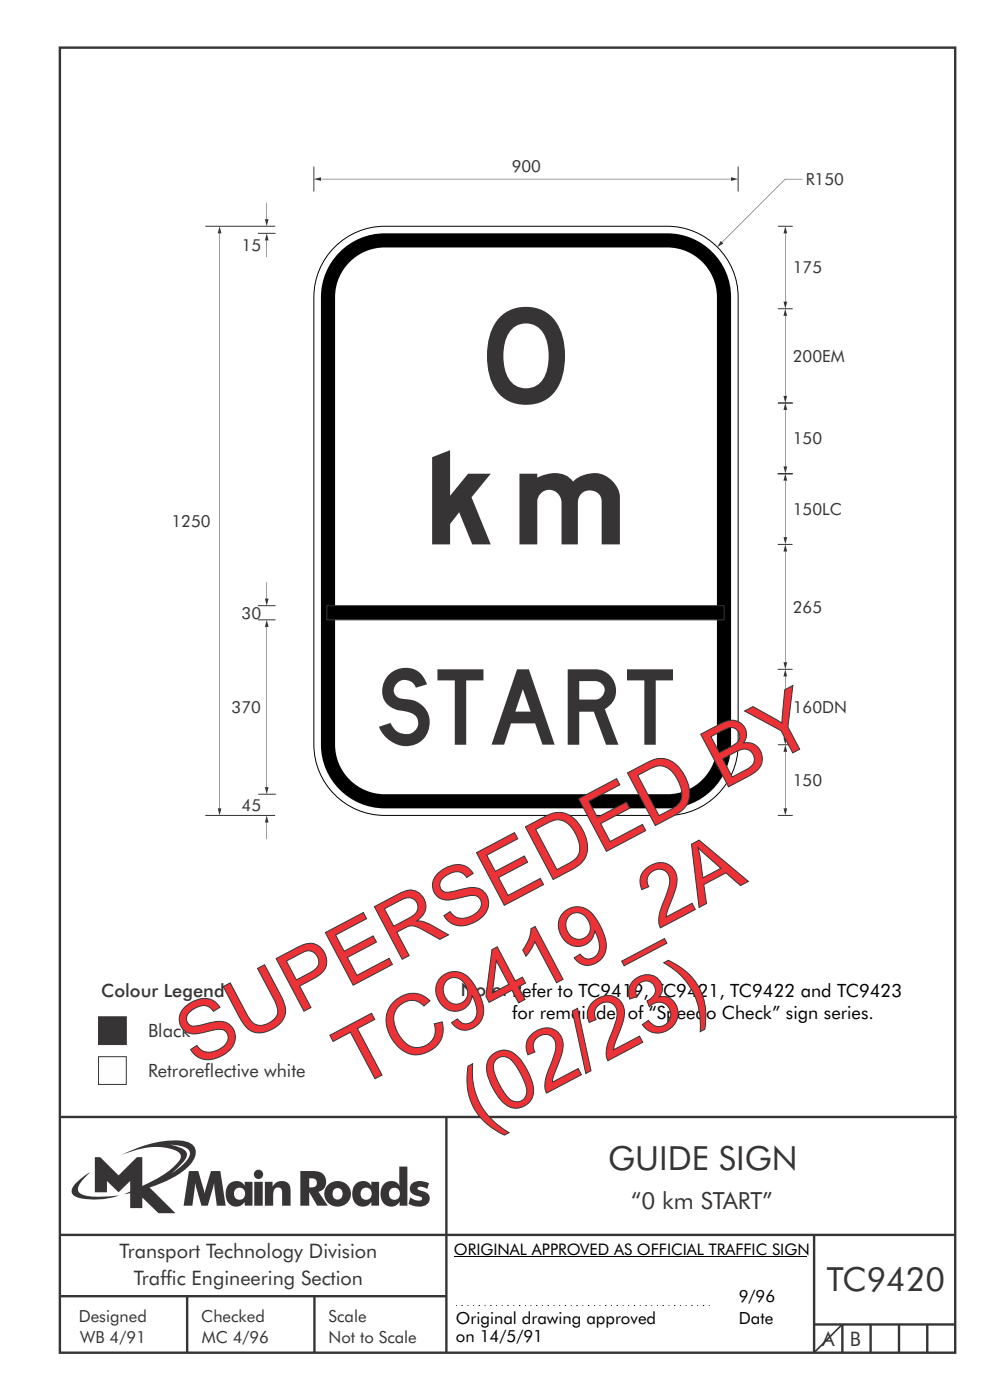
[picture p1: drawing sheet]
<svg xmlns="http://www.w3.org/2000/svg" width="210mm" height="297mm" viewBox="0 0 210 297" stroke-linecap="round" stroke-linejoin="round" font-family="sans-serif">
<g fill="none" stroke="#373435" stroke-width=".51">
<path d="M12.7 10.1h189.9v276.9h-189.9zM12.7 237h190.3M94.7 236.9v50.1M12.7 262h190M12.7 275h82M39.7 275v12M66.7 275v12M172.7 262v25M172.7 281h30M178.7 281v6M184.7 281v6M190.7 281v6"/>
<path d="M196.7 281v6"/>
</g>
<path d="M20.9 215.7h5.9v5.9h-5.9z" fill-rule="evenodd" fill="#373435" stroke="#373435" stroke-width=".21"/>
<path d="M20.9 224.2h5.9v5.9h-5.9z" fill-rule="evenodd" fill="#fefefe" stroke="#373435" stroke-width=".21"/>
<path d="M36.1 242.9a5.8 5.8 0 0 1 3.9 1 1.58 1.58 0 0 1-.2 2.1l-1.1 1.2-2.3 1.7 .9-.8a6.5 6.5 0 0 0 2.4-3.2 2.43 2.43 0 0 0-2.3-1.7zM20.1 245.5v7.5h2.6v-2.4l2.5 2.4 2.4-2.4v2.2l-1.3 .6 1.3-.3v3.2h2.6v-2.2l3.4 3.3h3.6l-5.5-5.4a20.1 20.1 0 0 0 8.7-5 3.1 3.1 0 0 0 .8-3.8 3.8 3.8 0 0 0-3.1-1.2 25.1 25.1 0 0 0-12.4 3.1 16.1 16.1 0 0 1 11.1-1.2 1.56 1.56 0 0 1 1.5 2 17.9 17.9 0 0 1-8.1 5.7v-6.1h-1.2l-3.8 3.9-3.9-3.9zM16.2 250.9a1.82 1.82 0 0 0-.6 2.7 9.9 9.9 0 0 0 5.8 .9l1.9-.3 2-.6a22.2 22.2 0 0 1-7.7-.1 1.33 1.33 0 0 1-.8-2.2l1-1.2 1.3-1.4-1.4 .9zM65.6 250a1.13 1.13 0 0 1 1.2 .2 1.13 1.13 0 0 1 .4 1.2 1.26 1.26 0 0 1-1.6 .5zM63.7 248.5v7.3h1.9v-2.9l1.7 2.9h2.2l-2-3a2.25 2.25 0 0 0 1.6-2.6 2.25 2.25 0 0 0-2.6-1.7zM68.9 253.3a2.8 2.8 0 0 0 5.6 0 2.8 2.8 0 0 0-5.6 0zM71 252.3a1.15 1.15 0 0 1 1.7 1 1.15 1.15 0 0 1-1.7 1 1.46 1.46 0 0 1 0-2zM75.5 251.1a3.2 3.2 0 0 0 .4 4.7 2.13 2.13 0 0 0 2.9-.8v.8h1.6v-5.1h-1.6v.9a2.07 2.07 0 0 0-3.3-.5zM76.9 252.2a1.23 1.23 0 0 1 1.7 .3 1.23 1.23 0 0 1-.2 1.7 1.23 1.23 0 0 1-1.7-.1 1.55 1.55 0 0 1 .2-1.9zM84.7 247.5l.1 4.1a2.16 2.16 0 0 0-2.4-1 2.16 2.16 0 0 0-1.6 2 2.52 2.52 0 0 0 2.7 3.4 2.11 2.11 0 0 0 1.3-1v.8h1.6v-8.3zM82.9 252.2a1.24 1.24 0 0 1 1.9 1.1 1.24 1.24 0 0 1-1.9 1 1.47 1.47 0 0 1 0-2.1zM87.5 251a1.52 1.52 0 0 0-.5 1.7 1.52 1.52 0 0 0 1.5 1 .82 .82 0 0 1 1 .8 2.07 2.07 0 0 1-2.5-.5l-.3 1.4a3.8 3.8 0 0 0 3.9 .1 1.56 1.56 0 0 0 .5-1.7 1.56 1.56 0 0 0-1.4-1.1 1.25 1.25 0 0 1-1.1-.6 1.21 1.21 0 0 1 1.7-.1l.3 .3 .4-1.3a3.7 3.7 0 0 0-3.5 0zM40.1 248.5l-1.2 7.3h1.9l.6-4.8 1.3 4.8h1.4l1.3-4.8 .6 4.8h1.9l-1.2-7.3h-1.9l-1.4 4.7-1.3-4.7zM48.7 251.1a3.2 3.2 0 0 0 .4 4.7 2.13 2.13 0 0 0 2.8-.8v.8h1.7v-5.1h-1.7v.9a2.07 2.07 0 0 0-3.2-.5zM50.1 252.2a1.23 1.23 0 0 1 1.6 .3 1.23 1.23 0 0 1-.2 1.7 1.23 1.23 0 0 1-1.7-.1 1.55 1.55 0 0 1 .3-1.9zM53.9 250.7v5.1h1.8v-5.1zM53.8 249.2a1 1 0 0 0 2 0 1 1 0 0 0-2 0zM56.2 250.7v5.1h1.7a5.4 5.4 0 0 1 .4-3.6 .91 .91 0 0 1 1.1-.2 .91 .91 0 0 1 .4 1.1v2.7h1.8v-2.9a2 2 0 0 0-1.3-2.3 2 2 0 0 0-2.5 1.2v-1.1z" fill-rule="evenodd" fill="#373435"/>
<g fill="none" stroke="#000" stroke-width=".21">
<path d="M96.3 266.6h74.7M96.7 277h.2M97.9 277h.3M99.2 277h.1M100.4 277h.1M101.5 277h.3M102.8 277h.2M104 277h.3M105.3 277h.1M106.5 277h.1M107.6 277h.3M108.9 277h.2"/>
<path d="M110.1 277h.2M111.4 277h.1M112.5 277h.2M113.7 277h.3M115 277h.2M116.2 277h.2M117.5 277h.1M118.6 277h.2M119.8 277h.3M121.1 277h.2M122.3 277h.2M123.5 277h.2"/>
<path d="M124.7 277h.3M126 277h.2M127.2 277h.2M128.4 277h.2M129.6 277h.2M130.8 277h.3M132.1 277h.2M133.3 277h.1M134.5 277h.2M135.7 277h.2M136.9 277h.3M138.2 277h.2"/>
<path d="M139.4 277h.1M140.6 277h.2M141.8 277h.2M143 277h.3M144.3 277h.1M145.5 277h.1M146.6 277h.3M147.9 277h.2M149.1 277h.3M150.4 277h.1"/>
</g>
<path d="M71 52.4a15 15 0 0 1 10.6-4.4h60a15.1 15.1 0 0 1 15 15v95a15.1 15.1 0 0 1-15 15h-60a15.1 15.1 0 0 1-15-15v-95a15 15 0 0 1 4.4-10.6z" fill-rule="evenodd" fill="#fff" stroke="#000" stroke-width=".21"/>
<path d="M66.6 38l1.5-.4v.8zM68.1 37.9l86.9 .1zM155.1 37.6l1.5 .4-1.5 .4z" fill="#373435"/>
<path d="M66.6 35.4v5.2" fill="none" stroke="#373435" stroke-width=".21"/>
<path d="M72.6 53a13.5 13.5 0 0 1 9-3.5h60a13.6 13.6 0 0 1 13.5 13.5v95a13.6 13.6 0 0 1-13.5 13.5h-60a13.6 13.6 0 0 1-13.5-13.5v-95a13.5 13.5 0 0 1 4.5-10z" fill-rule="evenodd" fill="#000"/>
<path d="M73.7 56a10.5 10.5 0 0 1 7.9-3.5h60a10.5 10.5 0 0 1 10.5 10.5v95a10.5 10.5 0 0 1-10.5 10.5h-60a10.5 10.5 0 0 1-10.5-10.5v-95a10.5 10.5 0 0 1 2.6-7z" fill-rule="evenodd" fill="#fff"/>
<path d="M69.4 128.5h84.2v3h-84.2z" fill-rule="evenodd" fill="#000" stroke="#373435" stroke-width=".21"/>
<path d="M156.6 35.3v5.3" fill="none" stroke="#373435" stroke-width=".21"/>
<g fill="#373435">
<path d="M152.9 51.1l.6 .6-1.4 .8zM153.2 51.3l13.4-13.3zM166.6 38l3.6 .1z"/>
<path d="M166.6 158l.4 1.5h-.8zM166.5 159.5l.1 12zM166.2 171.5h.8l-.4 1.5z"/>
<path d="M166.6 115.5l.4 1.5h-.8zM166.5 117l.1 23.5zM166.2 140.5h.8l-.4 1.5z"/>
<path d="M166.6 85.5l.4 1.5h-.8zM166.5 87l.1 11.9zM166.2 99h.8l-.4 1.5z"/>
<path d="M166.6 100.5l.4 1.5h-.8zM166.5 102l.1 11.9zM166.2 114h.8l-.4 1.5z"/>
<path d="M166.6 48l.4 1.5h-.8zM166.5 49.5l.1 14.5zM166.2 64h.8l-.4 1.5z"/>
<path d="M166.6 142l.4 1.5h-.8zM166.5 143.5l.1 13zM166.2 156.5h.8l-.4 1.5z"/>
<path d="M56.6 131.5l.4 1.5h-.8zM56.5 133l.1 34zM56.2 167h.8l-.4 1.5z"/>
<path d="M166.6 65.5l.4 1.5h-.8zM166.5 67l.1 17zM166.2 84h.8l-.4 1.5z"/>
</g>
<path d="M43.5 48h14.9M165 48h3.2M165 65.5h3.2M165 85.5h3.2M165 100.5h3.2M165 115.5h3.1M165 142h3.1M165 158h3.2M43.5 173h14.9M165 173h3.2" fill="none" stroke="#373435" stroke-width=".21"/>
<g fill="#373435">
<path d="M46.6 48l.4 1.5h-.8zM46.5 49.5l.1 122zM46.2 171.5h.8l-.4 1.5z"/>
<path d="M56.6 173l.4 1.5h-.8zM56.5 174.5l.1 3.6z"/>
<path d="M56.6 49.5l.4 1.5h-.8zM56.5 51l.1 3.6z"/>
<path d="M56.5 43l.1 3.5zM56.2 46.5h.8l-.4 1.5z"/>
<path d="M56.5 123.5l.1 3.5zM56.2 127h.8l-.4 1.5z"/>
</g>
<path d="M54.7 49.5h3.7M54.7 128.5h3.7M54.7 131.5h3.7M54.8 168.5h3.7" fill="none" stroke="#373435" stroke-width=".21"/>
<path d="M178.7 281l-6 6" fill="none" stroke="#373435" stroke-width=".35"/>
<text font-size="20" fill="#373435" x="103.3" y="85.5">0</text>
<g font-size="17.6" fill="#ed3237">
<text x="41.6" y="226.6" transform="rotate(-28 41.6 226.6)">SUPERSEDED BY</text>
<text x="75.5" y="231" transform="rotate(-28 75.5 231)">TC9419_2A</text>
<text x="101.6" y="239.5" transform="rotate(-28 101.6 239.5)">(02/23)</text>
</g>
<text font-size="16" fill="#373435" x="80.4" y="158">START</text>
<text font-size="15" fill="#373435" x="91.7" y="115.5">km</text>
<g font-size="7.1" fill="#373435">
<text x="129" y="248.3">GUIDE SIGN</text>
<text x="175.4" y="274">TC9420</text>
</g>
<text font-size="5" fill="#373435" x="133.9" y="256.6">“0 km START”</text>
<g font-size="4.2" fill="#373435">
<text x="25.4" y="267">Transport Technology Division</text>
<text x="28.4" y="272.6">Traffic Engineering Section</text>
<text x="174.4" y="285.6">A</text>
<text x="180.3" y="285.6">B</text>
</g>
<g font-size="3.9" fill="#373435">
<text x="21.5" y="211.4">Colour Legend</text>
<text x="97.7" y="211.3">Note: Refer to TC9419, TC9421, TC9422 and TC9423</text>
<text x="31.4" y="220.1">Black</text>
<text x="31.4" y="228.6">Retroreflective white</text>
</g>
<text font-size="3.9" x="108.7" y="216.1">for remainder of “Speedo Check” sign series.</text>
<g font-size="3.6">
<text x="96.7" y="281">Original drawing approved</text>
<text x="156.7" y="276.2">9/96</text>
<text x="156.7" y="281">Date</text>
<text x="96.7" y="284.7">on 14/5/91</text>
</g>
<g font-size="3.5" fill="#373435">
<text x="108.5" y="36.5">900</text>
<text x="170.9" y="39.3">R150</text>
<text x="51.3" y="53.3" transform="rotate(1 51.3 53.3)">15</text>
<text x="168.2" y="58">175</text>
<text x="168.2" y="76.8">200EM</text>
<text x="168.2" y="94.2">150</text>
<text x="36.4" y="111.7">1250</text>
<text x="168.2" y="109.2">150LC</text>
<text x="51.3" y="131.2" transform="rotate(1 51.3 131.2)">30</text>
<text x="168.2" y="130">265</text>
<text x="49.1" y="151.2">370</text>
<text x="168.2" y="151.3">160DN</text>
<text x="168.2" y="166.7">150</text>
<text x="51.3" y="172" transform="rotate(1 51.3 172)">45</text>
<text x="16.7" y="280.4">Designed</text>
<text x="42.7" y="280.4">Checked</text>
<text x="69.7" y="280.4">Scale</text>
<text x="17" y="284.8">WB 4/91</text>
<text x="42.8" y="284.8">MC 4/96</text>
<text x="69.7" y="285">Not to Scale</text>
</g>
<text font-size="3.4" x="96.3" y="266.3">ORIGINAL APPROVED AS OFFICIAL TRAFFIC SIGN</text>
</svg>
